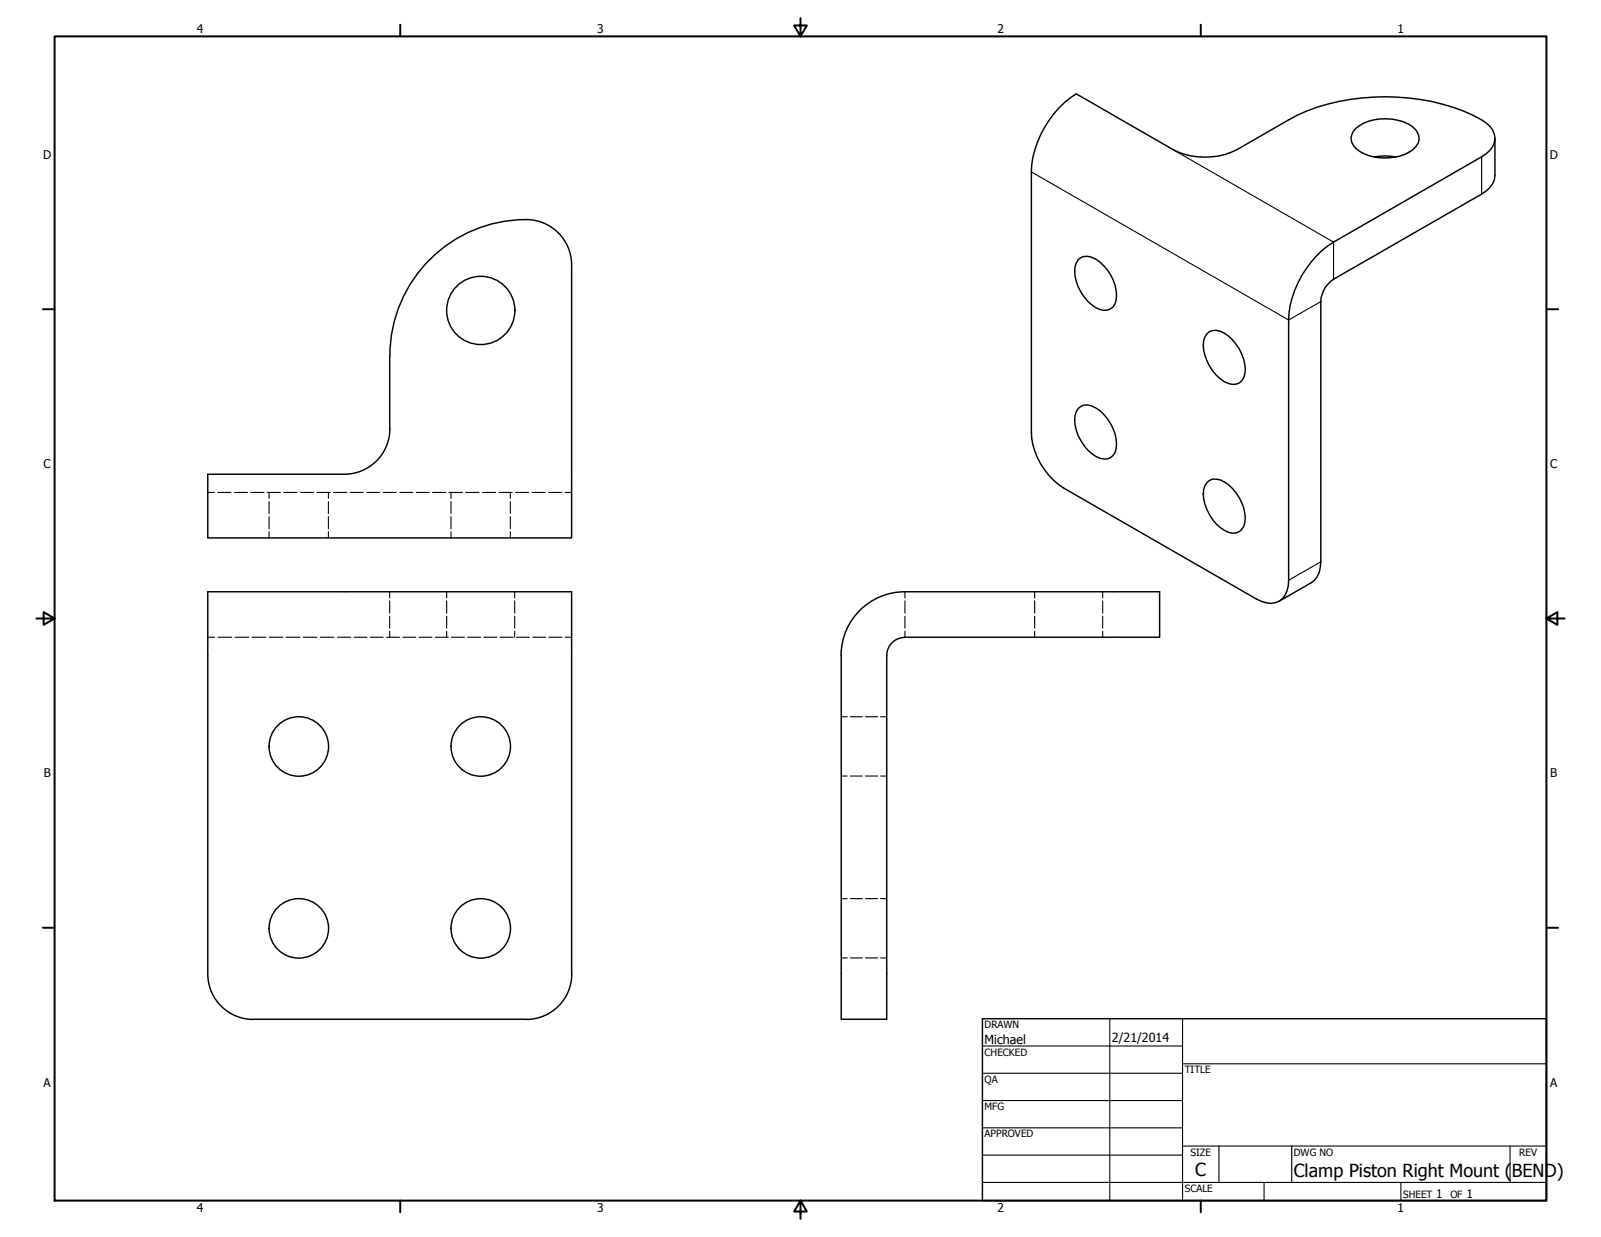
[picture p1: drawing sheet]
<svg xmlns="http://www.w3.org/2000/svg" width="559mm" height="432mm" viewBox="0 0 559 432" stroke-linecap="round" stroke-linejoin="round" font-family="sans-serif">
<!-- layer: Visible (ANSI) -->
<g fill="none" stroke="#000" stroke-width=".51">
<path d="M375.7 32.8l33.7 19.4M431.8 52.2l18-10.4a71.2 71.2 0 0 1 41.9-7.6 60.2 60.2 0 0 1 27 8.7 6.2 6.2 0 0 1 0 10.8l-53.2 30.8M473.1 44.9a17.2 17.2 0 0 1 16.7-2.4 8 8 0 0 1 5.4 5.1 6.4 6.4 0 0 1-5 6.3 17.8 17.8 0 0 1-16.8-2 4.5 4.5 0 0 1-.3-7zM479.7 54.8a18.6 18.6 0 0 1 7.5 0M360 60v90.9M517.1 67.8l-51.6 29.7M376.3 90.7a4.6 4.6 0 0 1 6.1-.3 15.5 15.5 0 0 1 7.2 14.2 4 4 0 0 1-5.7 3.4 15.3 15.3 0 0 1-8.7-14.9zM421.3 116.5a4.5 4.5 0 0 1 6-.2 15.5 15.5 0 0 1 7.2 14.3 4 4 0 0 1-5.7 3.3 15.3 15.3 0 0 1-8.7-15zM449.8 111.7v90.9M461 105.3v90.8M136 124.3v25.4M136.1 124.2a47.5 47.5 0 0 1 49.2-47.5 15.8 15.8 0 0 1 14.2 15.8v95.3h-127v-22.3h47.6a15.9 15.9 0 0 0 16-15.9"/>
<path d="M376.3 142.6a4.4 4.4 0 0 1 6.1-.2 15.5 15.5 0 0 1 7.2 14.2 4 4 0 0 1-5.7 3.4 15.4 15.4 0 0 1-8.7-15zM371.2 170.3l67.3 38.8M421.3 168.5a4.3 4.3 0 0 1 6-.3 15.5 15.5 0 0 1 7.2 14.2 4 4 0 0 1-5.7 3.4 15.4 15.4 0 0 1-8.7-14.9zM315.8 206.6a22.3 22.3 0 0 0-22.2 22.2M315.8 206.6h88.9v15.8h-88.9M315.8 222.5a6.3 6.3 0 0 0-6.3 6.3v127h-15.9v-127M88.4 355.8h95.2M88.4 355.9a15.9 15.9 0 0 1-15.9-16v-133.3h127l.1 133.4a15.9 15.9 0 0 1-15.9 15.9"/>
<circle cx="167.8" cy="108.4" r="11.9"/>
<circle cx="104.3" cy="260.6" r="10.4"/>
<circle cx="167.8" cy="260.6" r="10.4"/>
<circle cx="104.3" cy="324.1" r="10.4"/>
<circle cx="167.8" cy="324.1" r="10.4"/>
</g>
<!-- layer: Hidden (ANSI) -->
<g fill="none" stroke="#000" stroke-width=".38">
<path d="M72.5 171.9h2.3M76 171.9h4.6M81.8 171.9h4.6M87.5 171.9h4.6M93.3 171.9h4.6M93.9 171.9v2.1M93.9 175.1v4.2M99.1 171.9h4.6M104.8 171.9h4.7M110.6 171.9h4.7M114.6 171.9v2.1M114.6 175.1v4.2"/>
<path d="M116.4 171.9h4.6M122.2 171.9h4.6M128 171.9h4.6M133.7 171.9h4.6M139.5 171.9h4.6M145.3 171.9h4.6M151 171.9h4.6M156.8 171.9h4.6M157.4 171.9v2.1M157.4 175.1v4.2M162.6 171.9h4.6M168.3 171.9h4.7"/>
<path d="M174.1 171.9h4.7M178.1 171.9v2.1M178.1 175.1v4.2M179.9 171.9h4.6M185.7 171.9h4.6M191.5 171.9h4.6M197.2 171.9h2.3M93.9 180.3v4.3M93.9 185.6v2.2M114.6 180.3v4.3M114.6 185.6v2.2M157.4 180.3v4.3"/>
<path d="M157.4 185.6v2.2M178.1 180.3v4.3M178.1 185.6v2.2M136 206.6v2.1M136 209.7v4.3M136 215.1v4.2M155.9 206.6v2.1M155.9 209.7v4.3M155.9 215.1v4.2M179.6 206.6v2.1M179.6 209.7v4.3M179.6 215.1v4.2"/>
<path d="M315.8 206.6v2.1M315.8 209.7v4.3M315.8 215.1v4.2M361.1 206.6v2.1M361.1 209.7v4.3M361.1 215.1v4.2M384.9 206.6v2.1M384.9 209.7v4.3M384.9 215.1v4.2M72.5 222.4h2.4M76.1 222.4h4.7M82 222.4h4.8"/>
<path d="M88 222.4h4.8M94 222.4h4.7M99.9 222.4h4.7M105.9 222.4h4.7M111.8 222.4h4.8M117.8 222.4h4.6M123.6 222.4h4.5M129.2 222.4h4.5M134.9 222.4h4.5M136 220.3v2.1M140.6 222.4h4.5M146.2 222.4h4.5"/>
<path d="M151.9 222.4h4.6M155.9 220.3v2.1M157.5 222.4h4.6M163.3 222.4h4.5M168.9 222.4h4.5M174.6 222.4h4.5M179.6 220.3v2.1M180.3 222.4h4.5M185.9 222.4h4.5M191.6 222.4h4.6M197.2 222.4h2.3M315.8 220.3v2.1"/>
<path d="M361.1 220.3v2.1M384.9 220.3v2.1M293.6 250.2h2.1M296.8 250.2h4.2M302.1 250.2h4.2M307.3 250.2h2.2M293.6 270.9h2.1M296.8 270.9h4.2M302.1 270.9h4.2M307.3 270.9h2.2M293.6 313.7h2.1M296.8 313.7h4.2"/>
<path d="M302.1 313.7h4.2M307.3 313.7h2.2M293.6 334.4h2.1M296.8 334.4h4.2M302.1 334.4h4.2M307.3 334.4h2.2"/>
</g>
<!-- layer: Visible Narrow (ANSI) -->
<path d="M409.4 52.2l56.1 32.3v13M517.1 54.7v13.1M360 60l89.8 51.7 11.2-6.4M461 196.1l-11.2 6.5" fill="none" stroke="#000" stroke-width=".38"/>
<path d="M375.7 32.8a34.7 34.7 0 0 0-15.7 27.2M409.4 52.2a24.9 24.9 0 0 0 22.4 0M521.8 48.3v13a7.7 7.7 0 0 1-4.7 6.5M465.5 84.5a34.4 34.4 0 0 0-15.7 27.2M465.5 97.5a9.7 9.7 0 0 0-4.5 7.8M360 150.9a24.6 24.6 0 0 0 11.2 19.4M461 196.1a8.3 8.3 0 0 1-3.3 7.3l-11.2 6.5M449.8 202.6a7.1 7.1 0 0 1-4.7 7.8 9 9 0 0 1-6.6-1.3" fill="none" stroke="#000" stroke-width=".51"/>
<!-- layer: Border (ANSI) -->
<g fill="none" stroke="#000" stroke-width=".7">
<path d="M19 12.7h520.8v406.4h-520.8zM139.7 8.6v4.1M279.4 6.3v6.4l-2.2-3.8h4.4l-2.2 3.8M419.1 8.6v4.1M15 107.9h4M539.8 107.9h4M12.7 215.9h6.3l-3.8-2.2v4.4l3.8-2.2M539.8 215.9l3.8 2.2v-4.4l-3.8 2.2h6.3M15 323.8h4M539.8 323.8h4M139.7 419.1v4.1M279.4 419.1l2.2 3.8h-4.4l2.2-3.8v6.3"/>
<path d="M419.1 419.1v4.1"/>
</g>
<!-- layer: Title (ANSI) -->
<g fill="none" stroke="#000" stroke-width=".38">
<path d="M387.3 355.6v63.5M412.7 355.6v63.5M342.9 365.1h69.8M342.9 374.6h69.8M412.7 371.3h127.1M342.9 384.2h69.8M342.9 393.7h69.8M342.9 412.7h196.9M342.9 403.2h69.8M412.7 400h127.1M425.4 400v12.7M441.2 412.7v6.4"/>
<path d="M450.8 400v12.7M488.9 412.7v6.4M527 400v12.7"/>
</g>
<path d="M342.9 355.6h196.9v63.5h-196.9z" fill="none" stroke="#000" stroke-width=".51"/>
<g font-size="6.3">
<text x="417.2" y="410.6">C</text>
<text x="451.6" y="410.7">Clamp Piston Right Mount (</text>
<text x="527.7" y="410.7">BEND)</text>
</g>
<g font-size="4.4">
<text x="343.7" y="364.3">Michael</text>
<text x="388.1" y="363.7">2/21/2014</text>
</g>
<g font-size="4.2">
<text x="68.7" y="11.7">4</text>
<text x="208.4" y="11.7">3</text>
<text x="348.1" y="11.7">2</text>
<text x="487.8" y="11.7">1</text>
<text x="15.1" y="55.5">D</text>
<text x="540.9" y="55.5">D</text>
<text x="15.2" y="163.4">C</text>
<text x="541" y="163.4">C</text>
<text x="15.3" y="271.4">B</text>
<text x="541.1" y="271.4">B</text>
<text x="15.2" y="379.3">A</text>
<text x="541" y="379.3">A</text>
<text x="501.3" y="418.3">1</text>
<text x="511.8" y="418.3">1</text>
<text x="68.7" y="423.2">4</text>
<text x="208.4" y="423.2">3</text>
<text x="348.1" y="423.2">2</text>
<text x="487.8" y="423.2">1</text>
</g>
<g font-size="3.5">
<text x="343.7" y="358.9">DRAWN</text>
<text x="343.7" y="368.5">CHECKED</text>
<text x="413.5" y="374.6">TITLE</text>
<text x="343.7" y="378">QA</text>
<text x="343.7" y="387.5">MFG</text>
<text x="343.7" y="397.1">APPROVED</text>
<text x="415.5" y="403.4">SIZE</text>
<text x="451.6" y="403.4">DWG NO</text>
<text x="530.3" y="403.4">REV</text>
<text x="413.5" y="416.1">SCALE</text>
<text x="489.7" y="418.3">SHEET</text>
<text x="506.2" y="418.3">OF</text>
</g>
</svg>
